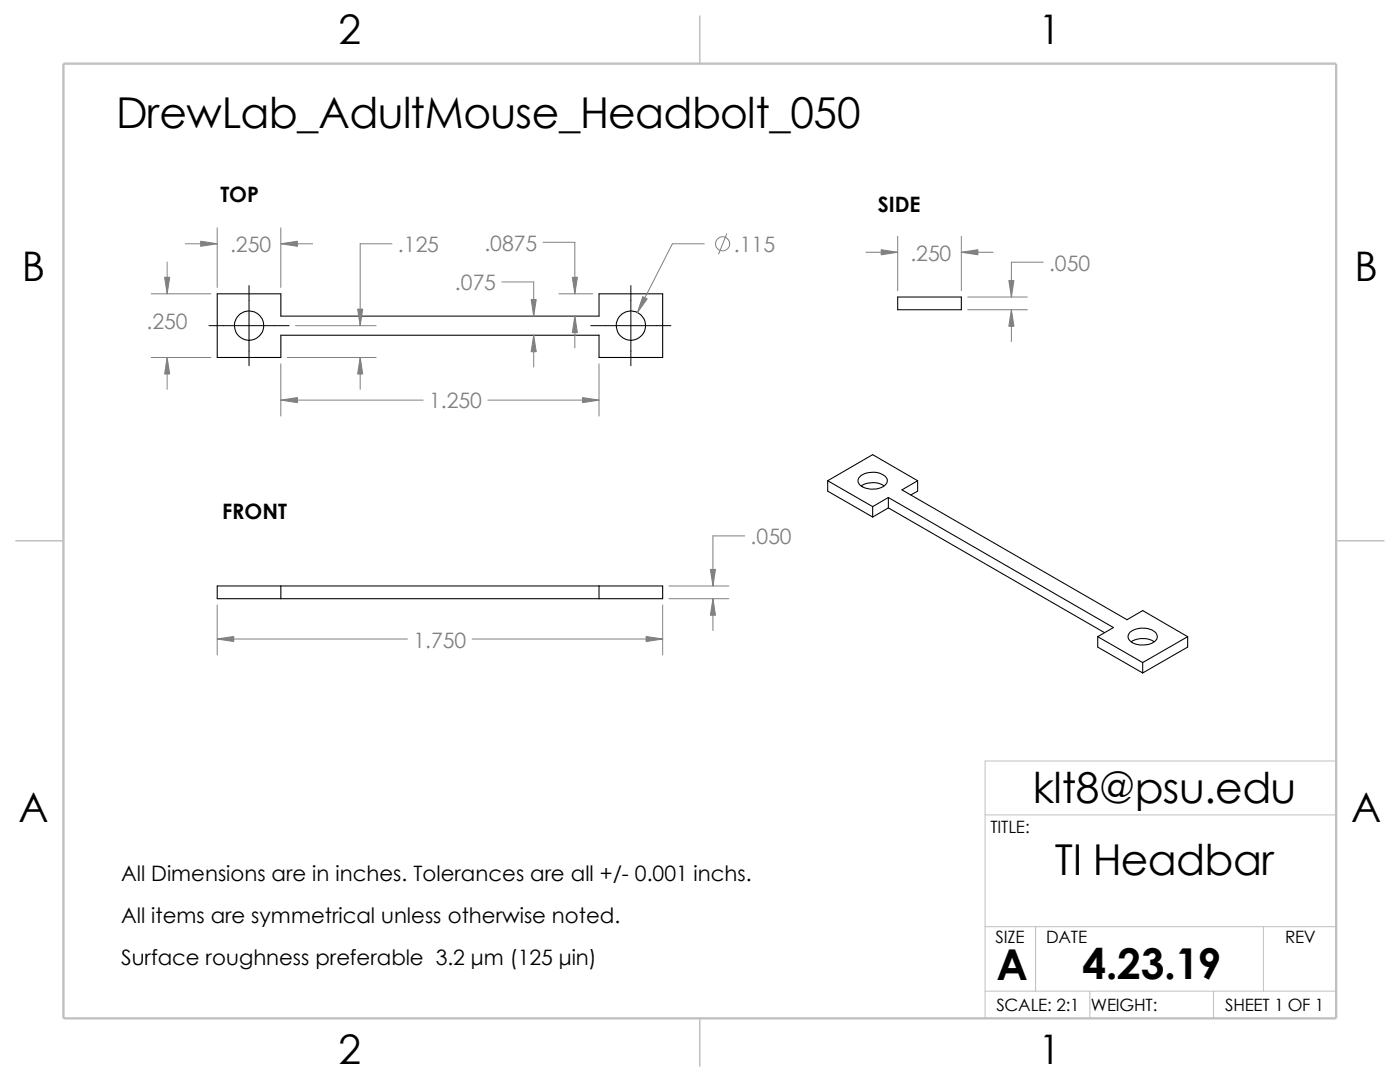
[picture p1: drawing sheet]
<svg xmlns="http://www.w3.org/2000/svg" width="279mm" height="216mm" viewBox="0 0 279 216" stroke-linecap="round" stroke-linejoin="round" font-family="sans-serif">
<path d="M266.7 151.8h-70.1v51.4M196.6 162.6h70.1M196.6 197.8h70.1M196.6 184.9h70.1M206.7 184.9v12.9M217.5 197.8v5.4M242.2 197.8v5.4M252.1 184.9v12.9" fill="none" stroke="#c0c0c0" stroke-width=".2"/>
<path d="M139.7 3.2v9.5M3.1 107.9h9.6M266.7 107.9h9.5M139.7 203.2v9.5" fill="none" stroke="#c0c0c0" stroke-width=".21"/>
<path d="M12.7 12.7h254v190.5h-254z" fill="none" stroke="#c0c0c0" stroke-width=".47"/>
<g fill="none" stroke="#000" stroke-width=".21">
<path d="M43.3 58.6h12.7v4.5h63.5v-4.5h12.7v12.7h-12.7v-4.4h-63.5v4.4h-12.7zM179.2 59.3h12.7v2.5h-12.7zM165.2 95.9l9 5.2M165.2 95.9l9-5.2 8.9 5.2M165.2 95.9v2.1l9 5.2M171.5 95.3a3.9 3.9 0 0 1 5.5 .2 1.48 1.48 0 0 1-1.4 1.9 4 4 0 0 1-4.2-.9l-.2-.7zM171.9 96.9a4.4 4.4 0 0 1 4.5 0M177.3 99.3l44.9 25.9-3.1 1.8M177.3 99.3l-3.1 1.8M177.3 99.3v2M183.1 95.9l-3.1 1.8 44.9 26 3.1-1.9 9 5.2M183.1 95.9v2.1l-1.3 .8"/>
<path d="M43.3 116.9h88.9v2.6h-88.9zM56 116.9v2.6M119.5 116.9v2.6M174.2 101.1v2.1M177.3 101.3l43.1 24.9M177.3 101.3l-3.1 1.9M219.1 127l8.9 5.2M219.1 127v2.1l8.9 5.2M225.5 126.2a4.3 4.3 0 0 1 5.2 .1 1.31 1.31 0 0 1-.8 2.1 4 4 0 0 1-4.6-.8l-.2-.7zM225.7 128.1a4.5 4.5 0 0 1 4.6 0M228 132.2v2.1M237 127l-9 5.2"/>
<path d="M237 127v2.1l-9 5.2"/>
<circle cx="49.7" cy="65" r="2.93"/>
<circle cx="125.9" cy="65" r="2.93"/>
</g>
<path d="M49.7 57v16M125.9 57v16M41.7 65h16M117.9 65h16" fill="none" stroke="#000" stroke-width=".2"/>
<g fill="none" stroke="#808080" stroke-width=".2">
<path d="M30.2 58.6h11.9M33.4 52.3v6.3M37 48.6h6.3M43.3 45.5v11.9M56 48.6h6.4M56 45.5v11.9M78.2 48.6h-6.3v16.4M100.2 56.3h6.3v6.8M108.4 48.3h6.3v10.3M111.5 58.6h6.8M140.5 48.6h-6.3l-7 13.8M145 46.7l-1.6 4"/>
<path d="M172.8 50.3h6.4M179.2 47.2v10.8M191.9 50.3h6.3M191.9 47.2v10.8M193.1 59.3h11.9M208.2 52.3h-6.4v7M30.2 71.3h11.9M33.4 71.3v6.4M56 72.6v10.4M56 79.8h28.5M57.3 71.3h17.8M59 65h16.1"/>
<path d="M71.9 71.3v6.4M97.4 79.8h22.1M106.5 66.9v6.3M114.7 63.1v6.3M119.5 72.6v10.4M193.1 61.8h11.9M201.8 61.8v6.4M133.5 116.9h12M133.5 119.5h12M142.3 119.5v6.3M148.6 106.9h-6.3v10M43.3 120.7v10"/>
<path d="M43.3 127.5h38M94.2 127.5h38M132.2 120.7v10"/>
<circle cx="144.2" cy="48.6" r="1.41"/>
</g>
<g fill="#808080" stroke="#808080" stroke-width=".2">
<path d="M106.5 66.9l.5 3.3h-1z"/>
<path d="M128.3 59.2l.9 .4-2 2.8z"/>
<path d="M106 59.8h1l-.5 3.3z"/>
<path d="M40 48.1l3.3 .5-3.3 .5z"/>
<path d="M56 48.6l3.4-.5v1z"/>
<path d="M33.4 71.3l.5 3.3h-1z"/>
<path d="M32.9 55.3h1l-.5 3.3z"/>
<path d="M116.2 79.3l3.3 .5-3.3 .5z"/>
<path d="M56 79.8l3.4-.5v1z"/>
<path d="M71.9 71.3l.5 3.3h-1z"/>
<path d="M71.4 61.7h1l-.5 3.3z"/>
<path d="M114.7 63.1l.5 3.3h-1z"/>
<path d="M114.2 55.3h1l-.5 3.3z"/>
<path d="M43.3 127.5l3.4-.5v1z"/>
<path d="M128.9 127l3.3 .5-3.3 .5z"/>
<path d="M141.8 113.6h1l-.5 3.3z"/>
<path d="M142.3 119.5l.5 3.3h-1z"/>
<path d="M175.9 49.8l3.3 .5-3.3 .5z"/>
<path d="M191.9 50.3l3.3-.5v1z"/>
<path d="M201.3 56h1.1l-.6 3.3z"/>
<path d="M201.8 61.8l.6 3.3h-1.1z"/>
</g>
<g font-size="8.5">
<text x="23.2" y="25.6">DrewLab_AdultMouse_Headbolt_050</text>
<text x="206.1" y="160.1">klt8@psu.edu</text>
<text x="210.5" y="174.6">TI Headbar</text>
<text x="198.8" y="195.5">A</text>
<text x="216" y="195.3">4.23.19</text>
</g>
<g font-size="8.1">
<text x="67.6" y="8.8">2</text>
<text x="207.3" y="8.8">1</text>
<text x="4.4" y="56.1">B</text>
<text x="270.3" y="56.1">B</text>
<text x="3.7" y="164.1">A</text>
<text x="269.6" y="164.1">A</text>
<text x="67.6" y="212.3">2</text>
<text x="207.3" y="212.3">1</text>
</g>
<g font-size="4.2">
<text x="44" y="40.3">TOP</text>
<text x="175.2" y="42.4">SIDE</text>
<text x="44.3" y="103.5">FRONT</text>
<text x="24.2" y="175.8">All Dimensions are in inches. Tolerances are all +/- 0.001 inchs.</text>
<text x="24.2" y="184.1">All items are symmetrical unless otherwise noted.</text>
<text x="24.2" y="192.5">Surface roughness preferable 3.2 μm (125 μin)</text>
</g>
<g font-size="4.2" fill="#808080">
<text x="45.9" y="50.3">.250</text>
<text x="79.4" y="50.3">.125</text>
<text x="96.7" y="50">.0875</text>
<text x="146.5" y="50.3">.115</text>
<text x="181.7" y="52">.250</text>
<text x="209.4" y="54">.050</text>
<text x="90.8" y="58">.075</text>
<text x="29.2" y="65.6">.250</text>
<text x="85.6" y="81.5">1.250</text>
<text x="149.8" y="108.6">.050</text>
<text x="82.5" y="129.2">1.750</text>
</g>
<g font-size="3.4">
<text x="197.7" y="166.2">TITLE:</text>
<text x="198.7" y="188.1">SIZE</text>
<text x="208.8" y="188.1">DATE</text>
<text x="256.5" y="188.2">REV</text>
<text x="198.8" y="201.7">SCALE: 2:1</text>
<text x="217.7" y="201.8">WEIGHT:</text>
<text x="244.5" y="201.7">SHEET 1 OF 1</text>
</g>
</svg>
